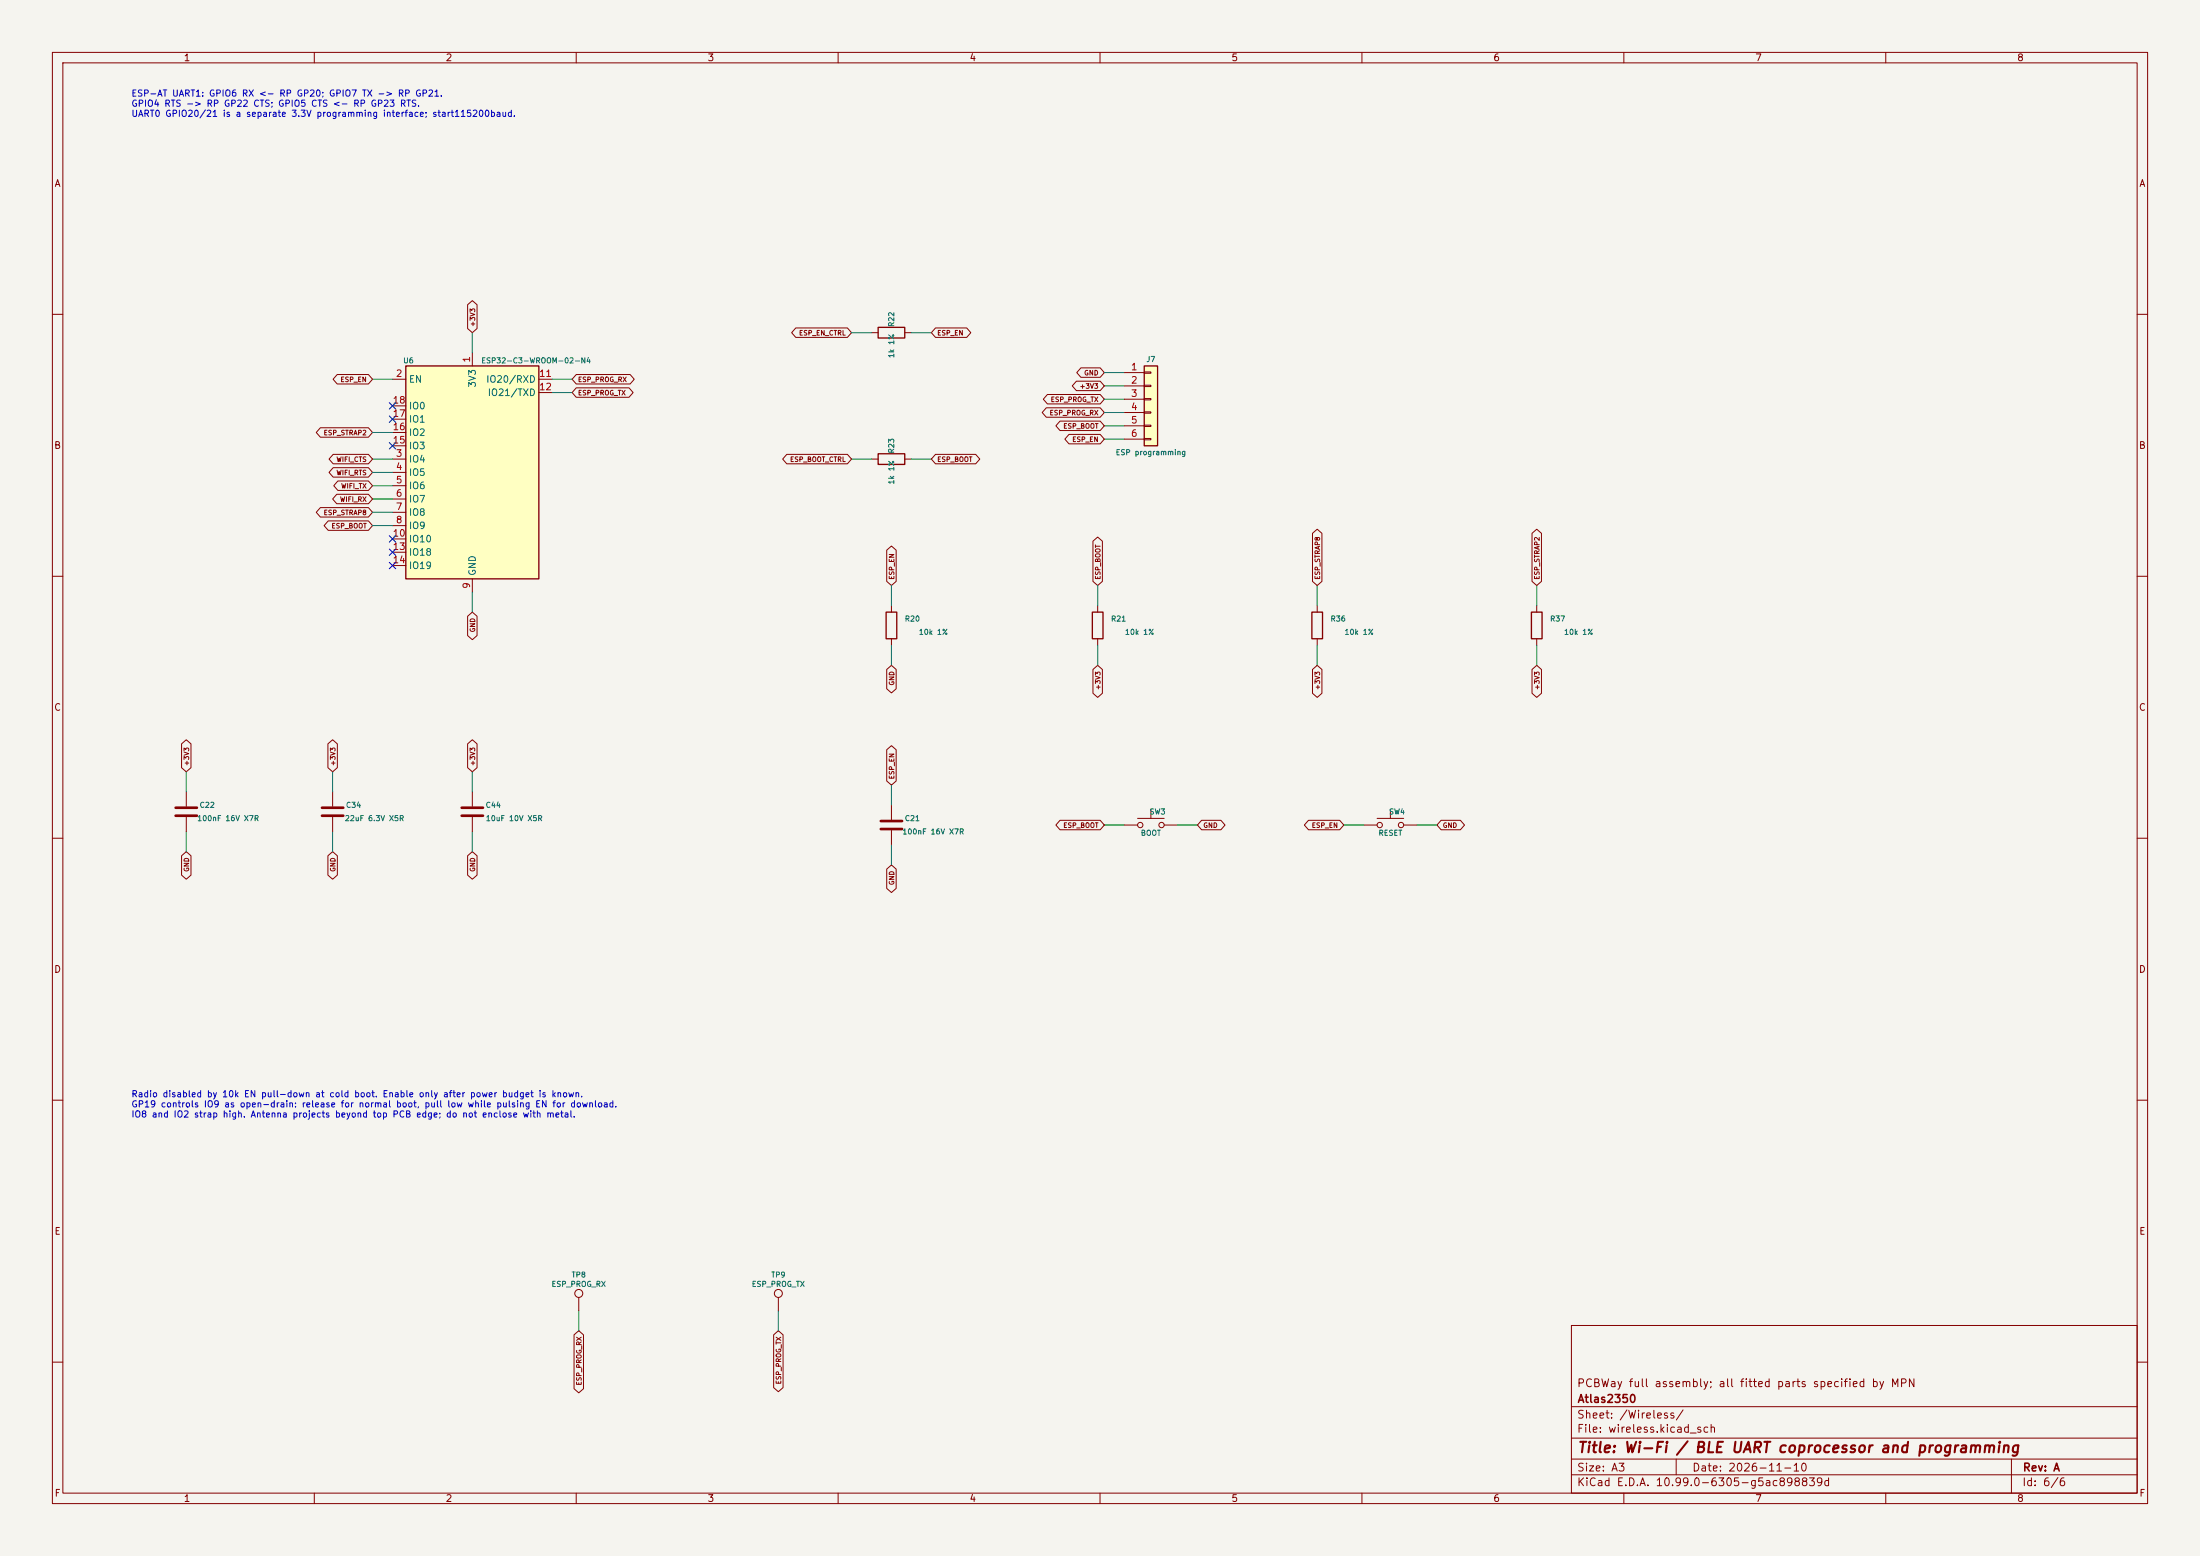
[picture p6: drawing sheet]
(kicad_sch (version 20250114) (generator "eeschema") (paper "A3")
    (title_block (title "Wi-Fi / BLE UART coprocessor and programming") (date "2026-11-10") (rev "A") (company "Atlas2350") (comment 1 "PCBWay full assembly; all fitted parts specified by MPN"))
    (lib_symbols (symbol "Atlas:Connector_Generic_Conn_01x06" (pin_names (offset 1.016) (hide yes)) (exclude_from_sim no) (in_bom yes) (on_board yes) (in_pos_files yes) (duplicate_pin_numbers_are_jumpers no) (property "Reference" "J" (at 0 7.62 0) (show_name no) (do_not_autoplace no) (effects (font (size 1.27 1.27)))) (property "Value" "Conn_01x06" (at 0 -10.16 0) (show_name no) (do_not_autoplace no) (effects (font (size 1.27 1.27)))) (property "Footprint" "" (at 0 0 0) (show_name no) (do_not_autoplace no) (hide yes) (effects (font (size 1.27 1.27)))) (property "Datasheet" "" (at 0 0 0) (show_name no) (do_not_autoplace no) (hide yes) (effects (font (size 1.27 1.27)))) (property "Description" "Generic connector, single row, 01x06, script generated (kicad-library-utils/schlib/autogen/connector/)" (at 0 0 0) (show_name no) (do_not_autoplace no) (hide yes) (effects (font (size 1.27 1.27)))) (property "ki_keywords" "connector" (at 0 0 0) (show_name no) (do_not_autoplace no) (hide yes) (effects (font (size 1.27 1.27)))) (property "ki_fp_filters" "Connector*:*_1x??_*" (at 0 0 0) (show_name no) (do_not_autoplace no) (hide yes) (effects (font (size 1.27 1.27)))) (symbol "Connector_Generic_Conn_01x06_1_1" (rectangle (start -1.27 6.35) (end 1.27 -8.89) (stroke (width 0.254) (type default)) (fill (type background))) (rectangle (start -1.27 5.207) (end 0 4.953) (stroke (width 0.1524) (type default)) (fill (type none))) (rectangle (start -1.27 2.667) (end 0 2.413) (stroke (width 0.1524) (type default)) (fill (type none))) (rectangle (start -1.27 0.127) (end 0 -0.127) (stroke (width 0.1524) (type default)) (fill (type none))) (rectangle (start -1.27 -2.413) (end 0 -2.667) (stroke (width 0.1524) (type default)) (fill (type none))) (rectangle (start -1.27 -4.953) (end 0 -5.207) (stroke (width 0.1524) (type default)) (fill (type none))) (rectangle (start -1.27 -7.493) (end 0 -7.747) (stroke (width 0.1524) (type default)) (fill (type none))) (pin passive line (at -5.08 5.08 0) (length 3.81) (name "Pin_1" (effects (font (size 1.27 1.27)))) (number "1" (effects (font (size 1.27 1.27))))) (pin passive line (at -5.08 2.54 0) (length 3.81) (name "Pin_2" (effects (font (size 1.27 1.27)))) (number "2" (effects (font (size 1.27 1.27))))) (pin passive line (at -5.08 0 0) (length 3.81) (name "Pin_3" (effects (font (size 1.27 1.27)))) (number "3" (effects (font (size 1.27 1.27))))) (pin passive line (at -5.08 -2.54 0) (length 3.81) (name "Pin_4" (effects (font (size 1.27 1.27)))) (number "4" (effects (font (size 1.27 1.27))))) (pin passive line (at -5.08 -5.08 0) (length 3.81) (name "Pin_5" (effects (font (size 1.27 1.27)))) (number "5" (effects (font (size 1.27 1.27))))) (pin passive line (at -5.08 -7.62 0) (length 3.81) (name "Pin_6" (effects (font (size 1.27 1.27)))) (number "6" (effects (font (size 1.27 1.27)))))) (embedded_fonts no))(symbol "Atlas:Connector_TestPoint" (pin_numbers (hide yes)) (pin_names (offset 0.762) (hide yes)) (exclude_from_sim no) (in_bom yes) (on_board yes) (in_pos_files yes) (duplicate_pin_numbers_are_jumpers no) (property "Reference" "TP" (at 0 6.858 0) (show_name no) (do_not_autoplace no) (effects (font (size 1.27 1.27)))) (property "Value" "TestPoint" (at 0 5.08 0) (show_name no) (do_not_autoplace no) (effects (font (size 1.27 1.27)))) (property "Footprint" "" (at 5.08 0 0) (show_name no) (do_not_autoplace no) (hide yes) (effects (font (size 1.27 1.27)))) (property "Datasheet" "" (at 5.08 0 0) (show_name no) (do_not_autoplace no) (hide yes) (effects (font (size 1.27 1.27)))) (property "Description" "test point" (at 0 0 0) (show_name no) (do_not_autoplace no) (hide yes) (effects (font (size 1.27 1.27)))) (property "ki_keywords" "test point tp" (at 0 0 0) (show_name no) (do_not_autoplace no) (hide yes) (effects (font (size 1.27 1.27)))) (property "ki_fp_filters" "Pin* Test*" (at 0 0 0) (show_name no) (do_not_autoplace no) (hide yes) (effects (font (size 1.27 1.27)))) (symbol "Connector_TestPoint_0_1" (circle (center 0 3.302) (radius 0.762) (stroke (width 0) (type default)) (fill (type none)))) (symbol "Connector_TestPoint_1_1" (pin passive line (at 0 0 90) (length 2.54) (name "1" (effects (font (size 1.27 1.27)))) (number "1" (effects (font (size 1.27 1.27)))))) (embedded_fonts no))(symbol "Atlas:Device_C" (pin_numbers (hide yes)) (pin_names (offset 0.254)) (exclude_from_sim no) (in_bom yes) (on_board yes) (in_pos_files yes) (duplicate_pin_numbers_are_jumpers no) (property "Reference" "C" (at 0.635 2.54 0) (show_name no) (do_not_autoplace no) (effects (font (size 1.27 1.27)) (justify left))) (property "Value" "C" (at 0.635 -2.54 0) (show_name no) (do_not_autoplace no) (effects (font (size 1.27 1.27)) (justify left))) (property "Footprint" "" (at 0.9652 -3.81 0) (show_name no) (do_not_autoplace no) (hide yes) (effects (font (size 1.27 1.27)))) (property "Datasheet" "" (at 0 0 0) (show_name no) (do_not_autoplace no) (hide yes) (effects (font (size 1.27 1.27)))) (property "Description" "Unpolarized capacitor" (at 0 0 0) (show_name no) (do_not_autoplace no) (hide yes) (effects (font (size 1.27 1.27)))) (property "ki_keywords" "cap capacitor" (at 0 0 0) (show_name no) (do_not_autoplace no) (hide yes) (effects (font (size 1.27 1.27)))) (property "ki_fp_filters" "C_*" (at 0 0 0) (show_name no) (do_not_autoplace no) (hide yes) (effects (font (size 1.27 1.27)))) (symbol "Device_C_0_1" (polyline (pts (xy -2.032 0.762) (xy 2.032 0.762)) (stroke (width 0.508) (type default)) (fill (type none))) (polyline (pts (xy -2.032 -0.762) (xy 2.032 -0.762)) (stroke (width 0.508) (type default)) (fill (type none)))) (symbol "Device_C_1_1" (pin passive line (at 0 3.81 270) (length 2.794) (name "" (effects (font (size 1.27 1.27)))) (number "1" (effects (font (size 1.27 1.27))))) (pin passive line (at 0 -3.81 90) (length 2.794) (name "" (effects (font (size 1.27 1.27)))) (number "2" (effects (font (size 1.27 1.27)))))) (embedded_fonts no))(symbol "Atlas:Device_R" (pin_numbers (hide yes)) (pin_names (offset 0)) (exclude_from_sim no) (in_bom yes) (on_board yes) (in_pos_files yes) (duplicate_pin_numbers_are_jumpers no) (property "Reference" "R" (at 2.032 0 90) (show_name no) (do_not_autoplace no) (effects (font (size 1.27 1.27)))) (property "Value" "R" (at 0 0 90) (show_name no) (do_not_autoplace no) (effects (font (size 1.27 1.27)))) (property "Footprint" "" (at -1.778 0 90) (show_name no) (do_not_autoplace no) (hide yes) (effects (font (size 1.27 1.27)))) (property "Datasheet" "" (at 0 0 0) (show_name no) (do_not_autoplace no) (hide yes) (effects (font (size 1.27 1.27)))) (property "Description" "Resistor" (at 0 0 0) (show_name no) (do_not_autoplace no) (hide yes) (effects (font (size 1.27 1.27)))) (property "ki_keywords" "R res resistor" (at 0 0 0) (show_name no) (do_not_autoplace no) (hide yes) (effects (font (size 1.27 1.27)))) (property "ki_fp_filters" "R_*" (at 0 0 0) (show_name no) (do_not_autoplace no) (hide yes) (effects (font (size 1.27 1.27)))) (symbol "Device_R_0_1" (rectangle (start -1.016 -2.54) (end 1.016 2.54) (stroke (width 0.254) (type default)) (fill (type none)))) (symbol "Device_R_1_1" (pin passive line (at 0 3.81 270) (length 1.27) (name "" (effects (font (size 1.27 1.27)))) (number "1" (effects (font (size 1.27 1.27))))) (pin passive line (at 0 -3.81 90) (length 1.27) (name "" (effects (font (size 1.27 1.27)))) (number "2" (effects (font (size 1.27 1.27)))))) (embedded_fonts no))(symbol "Atlas:RF_Module_ESP32-C3-WROOM-02" (exclude_from_sim no) (in_bom yes) (on_board yes) (in_pos_files yes) (duplicate_pin_numbers_are_jumpers no) (property "Reference" "U" (at -12.192 21.336 0) (show_name no) (do_not_autoplace no) (effects (font (size 1.27 1.27)))) (property "Value" "ESP32-C3-WROOM-02" (at 12.192 21.336 0) (show_name no) (do_not_autoplace no) (effects (font (size 1.27 1.27)))) (property "Footprint" "" (at 0 0.635 0) (show_name no) (do_not_autoplace no) (hide yes) (effects (font (size 1.27 1.27)))) (property "Datasheet" "https://www.espressif.com/sites/default/files/documentation/esp32-c3-wroom-02_datasheet_en.pdf" (at 0 0.635 0) (show_name no) (do_not_autoplace no) (hide yes) (effects (font (size 1.27 1.27)))) (property "Description" "802.11 b/g/n Wi­Fi and Bluetooth 5 module, ESP32­C3 SoC, RISC­V microprocessor, On-board antenna" (at 0 0.635 0) (show_name no) (do_not_autoplace no) (hide yes) (effects (font (size 1.27 1.27)))) (property "ki_keywords" "esp32 espressif WiFi Bluetooth LE" (at 0 0 0) (show_name no) (do_not_autoplace no) (hide yes) (effects (font (size 1.27 1.27)))) (property "ki_fp_filters" "ESP32?C3*WROOM?02*" (at 0 0 0) (show_name no) (do_not_autoplace no) (hide yes) (effects (font (size 1.27 1.27)))) (symbol "RF_Module_ESP32-C3-WROOM-02_1_1" (rectangle (start -12.7 20.32) (end 12.7 -20.32) (stroke (width 0.254) (type default)) (fill (type background))) (pin power_in line (at 0 22.86 270) (length 2.54) (name "3V3" (effects (font (size 1.27 1.27)))) (number "1" (effects (font (size 1.27 1.27))))) (pin input line (at -15.24 17.78 0) (length 2.54) (name "EN" (effects (font (size 1.27 1.27)))) (number "2" (effects (font (size 1.27 1.27))))) (pin bidirectional line (at -15.24 2.54 0) (length 2.54) (name "IO4" (effects (font (size 1.27 1.27)))) (number "3" (effects (font (size 1.27 1.27))))) (pin bidirectional line (at -15.24 0 0) (length 2.54) (name "IO5" (effects (font (size 1.27 1.27)))) (number "4" (effects (font (size 1.27 1.27))))) (pin bidirectional line (at -15.24 -2.54 0) (length 2.54) (name "IO6" (effects (font (size 1.27 1.27)))) (number "5" (effects (font (size 1.27 1.27))))) (pin bidirectional line (at -15.24 -5.08 0) (length 2.54) (name "IO7" (effects (font (size 1.27 1.27)))) (number "6" (effects (font (size 1.27 1.27))))) (pin bidirectional line (at -15.24 -7.62 0) (length 2.54) (name "IO8" (effects (font (size 1.27 1.27)))) (number "7" (effects (font (size 1.27 1.27))))) (pin bidirectional line (at -15.24 -10.16 0) (length 2.54) (name "IO9" (effects (font (size 1.27 1.27)))) (number "8" (effects (font (size 1.27 1.27))))) (pin power_in line (at 0 -22.86 90) (length 2.54) (name "GND" (effects (font (size 1.27 1.27)))) (number "9" (effects (font (size 1.27 1.27))))) (pin bidirectional line (at -15.24 -12.7 0) (length 2.54) (name "IO10" (effects (font (size 1.27 1.27)))) (number "10" (effects (font (size 1.27 1.27))))) (pin bidirectional line (at 15.24 17.78 180) (length 2.54) (name "IO20/RXD" (effects (font (size 1.27 1.27)))) (number "11" (effects (font (size 1.27 1.27))))) (pin bidirectional line (at 15.24 15.24 180) (length 2.54) (name "IO21/TXD" (effects (font (size 1.27 1.27)))) (number "12" (effects (font (size 1.27 1.27))))) (pin bidirectional line (at -15.24 -15.24 0) (length 2.54) (name "IO18" (effects (font (size 1.27 1.27)))) (number "13" (effects (font (size 1.27 1.27))))) (pin bidirectional line (at -15.24 -17.78 0) (length 2.54) (name "IO19" (effects (font (size 1.27 1.27)))) (number "14" (effects (font (size 1.27 1.27))))) (pin bidirectional line (at -15.24 5.08 0) (length 2.54) (name "IO3" (effects (font (size 1.27 1.27)))) (number "15" (effects (font (size 1.27 1.27))))) (pin bidirectional line (at -15.24 7.62 0) (length 2.54) (name "IO2" (effects (font (size 1.27 1.27)))) (number "16" (effects (font (size 1.27 1.27))))) (pin bidirectional line (at -15.24 10.16 0) (length 2.54) (name "IO1" (effects (font (size 1.27 1.27)))) (number "17" (effects (font (size 1.27 1.27))))) (pin bidirectional line (at -15.24 12.7 0) (length 2.54) (name "IO0" (effects (font (size 1.27 1.27)))) (number "18" (effects (font (size 1.27 1.27))))) (pin passive line (at 0 -22.86 90) (length 2.54) (hide yes) (name "GND" (effects (font (size 1.27 1.27)))) (number "19" (effects (font (size 1.27 1.27)))))) (embedded_fonts no))(symbol "Atlas:Switch_SW_Push" (pin_numbers (hide yes)) (pin_names (offset 1.016) (hide yes)) (exclude_from_sim no) (in_bom yes) (on_board yes) (in_pos_files yes) (duplicate_pin_numbers_are_jumpers no) (property "Reference" "SW" (at 1.27 2.54 0) (show_name no) (do_not_autoplace no) (effects (font (size 1.27 1.27)) (justify left))) (property "Value" "SW_Push" (at 0 -1.524 0) (show_name no) (do_not_autoplace no) (effects (font (size 1.27 1.27)))) (property "Footprint" "" (at 0 5.08 0) (show_name no) (do_not_autoplace no) (hide yes) (effects (font (size 1.27 1.27)))) (property "Datasheet" "" (at 0 5.08 0) (show_name no) (do_not_autoplace no) (hide yes) (effects (font (size 1.27 1.27)))) (property "Description" "Push button switch, generic, two pins" (at 0 0 0) (show_name no) (do_not_autoplace no) (hide yes) (effects (font (size 1.27 1.27)))) (property "ki_keywords" "switch normally-open pushbutton push-button" (at 0 0 0) (show_name no) (do_not_autoplace no) (hide yes) (effects (font (size 1.27 1.27)))) (symbol "Switch_SW_Push_0_1" (circle (center -2.032 0) (radius 0.508) (stroke (width 0) (type default)) (fill (type none))) (polyline (pts (xy 0 1.27) (xy 0 3.048)) (stroke (width 0) (type default)) (fill (type none))) (circle (center 2.032 0) (radius 0.508) (stroke (width 0) (type default)) (fill (type none))) (polyline (pts (xy 2.54 1.27) (xy -2.54 1.27)) (stroke (width 0) (type default)) (fill (type none))) (pin passive line (at -5.08 0 0) (length 2.54) (name "1" (effects (font (size 1.27 1.27)))) (number "1" (effects (font (size 1.27 1.27))))) (pin passive line (at 5.08 0 180) (length 2.54) (name "2" (effects (font (size 1.27 1.27)))) (number "2" (effects (font (size 1.27 1.27)))))) (embedded_fonts no)))(symbol (lib_id "Atlas:RF_Module_ESP32-C3-WROOM-02") (at 90.17 90.17 0) (unit 1) (in_bom yes) (on_board yes) (dnp no)
    (property "Reference" "U6" (at 77.9780 68.8340 0) (effects (font (size 1.0 1.0))))(property "Value" "ESP32-C3-WROOM-02-N4" (at 102.3620 68.8340 0) (effects (font (size 1.0 1.0))))(property "Footprint" "Atlas:RF_Module_ESP32-C3-WROOM-02" (at 90.1700 89.5350 0) (effects (font (size 1.0 1.0)) (hide yes)))(property "MPN" "ESP32-C3-WROOM-02-N4" (at 90.1700 90.1700 0) (effects (font (size 1.0 1.0)) (hide yes)))(property "Manufacturer" "Espressif Systems" (at 90.1700 90.1700 0) (effects (font (size 1.0 1.0)) (hide yes)))(property "Description" "4MB flash Wi-Fi 802.11b/g/n and BLE5 UART coprocessor" (at 90.1700 89.5350 0) (effects (font (size 1.0 1.0)) (hide yes)))(property "Datasheet" "https://www.espressif.com/sites/default/files/documentation/esp32-c3-wroom-02_datasheet_en.pdf" (at 90.1700 89.5350 0) (effects (font (size 1.0 1.0)) (hide yes))) (pin "1")(pin "2")(pin "3")(pin "4")(pin "5")(pin "6")(pin "7")(pin "8")(pin "9")(pin "10")(pin "11")(pin "12")(pin "13")(pin "14")(pin "15")(pin "16")(pin "17")(pin "18")(pin "19"))
(wire (pts (xy 90.1700 67.3100) (xy 90.1700 63.5000)) (stroke (width 0) (type default)))
(global_label "+3V3" (shape bidirectional) (at 90.1700 63.5000 90) (effects (font (size 0.9 0.9)) (justify left)) (property "Intersheetrefs" "${INTERSHEET_REFS}" (at 90.1700 63.5000 90) (effects (font (size 1.0 1.0)) (hide yes))))
(wire (pts (xy 74.9300 72.3900) (xy 71.1200 72.3900)) (stroke (width 0) (type default)))
(global_label "ESP_EN" (shape bidirectional) (at 71.1200 72.3900 180) (effects (font (size 0.9 0.9)) (justify right)) (property "Intersheetrefs" "${INTERSHEET_REFS}" (at 71.1200 72.3900 180) (effects (font (size 1.0 1.0)) (hide yes))))
(wire (pts (xy 74.9300 87.6300) (xy 71.1200 87.6300)) (stroke (width 0) (type default)))
(global_label "WIFI_CTS" (shape bidirectional) (at 71.1200 87.6300 180) (effects (font (size 0.9 0.9)) (justify right)) (property "Intersheetrefs" "${INTERSHEET_REFS}" (at 71.1200 87.6300 180) (effects (font (size 1.0 1.0)) (hide yes))))
(wire (pts (xy 74.9300 90.1700) (xy 71.1200 90.1700)) (stroke (width 0) (type default)))
(global_label "WIFI_RTS" (shape bidirectional) (at 71.1200 90.1700 180) (effects (font (size 0.9 0.9)) (justify right)) (property "Intersheetrefs" "${INTERSHEET_REFS}" (at 71.1200 90.1700 180) (effects (font (size 1.0 1.0)) (hide yes))))
(wire (pts (xy 74.9300 92.7100) (xy 71.1200 92.7100)) (stroke (width 0) (type default)))
(global_label "WIFI_TX" (shape bidirectional) (at 71.1200 92.7100 180) (effects (font (size 0.9 0.9)) (justify right)) (property "Intersheetrefs" "${INTERSHEET_REFS}" (at 71.1200 92.7100 180) (effects (font (size 1.0 1.0)) (hide yes))))
(wire (pts (xy 74.9300 95.2500) (xy 71.1200 95.2500)) (stroke (width 0) (type default)))
(global_label "WIFI_RX" (shape bidirectional) (at 71.1200 95.2500 180) (effects (font (size 0.9 0.9)) (justify right)) (property "Intersheetrefs" "${INTERSHEET_REFS}" (at 71.1200 95.2500 180) (effects (font (size 1.0 1.0)) (hide yes))))
(wire (pts (xy 74.9300 97.7900) (xy 71.1200 97.7900)) (stroke (width 0) (type default)))
(global_label "ESP_STRAP8" (shape bidirectional) (at 71.1200 97.7900 180) (effects (font (size 0.9 0.9)) (justify right)) (property "Intersheetrefs" "${INTERSHEET_REFS}" (at 71.1200 97.7900 180) (effects (font (size 1.0 1.0)) (hide yes))))
(wire (pts (xy 74.9300 100.3300) (xy 71.1200 100.3300)) (stroke (width 0) (type default)))
(global_label "ESP_BOOT" (shape bidirectional) (at 71.1200 100.3300 180) (effects (font (size 0.9 0.9)) (justify right)) (property "Intersheetrefs" "${INTERSHEET_REFS}" (at 71.1200 100.3300 180) (effects (font (size 1.0 1.0)) (hide yes))))
(wire (pts (xy 90.1700 113.0300) (xy 90.1700 116.8400)) (stroke (width 0) (type default)))
(global_label "GND" (shape bidirectional) (at 90.1700 116.8400 270) (effects (font (size 0.9 0.9)) (justify right)) (property "Intersheetrefs" "${INTERSHEET_REFS}" (at 90.1700 116.8400 270) (effects (font (size 1.0 1.0)) (hide yes))))
(no_connect (at 74.93 102.87))
(wire (pts (xy 105.4100 72.3900) (xy 109.2200 72.3900)) (stroke (width 0) (type default)))
(global_label "ESP_PROG_RX" (shape bidirectional) (at 109.2200 72.3900 0) (effects (font (size 0.9 0.9)) (justify left)) (property "Intersheetrefs" "${INTERSHEET_REFS}" (at 109.2200 72.3900 0) (effects (font (size 1.0 1.0)) (hide yes))))
(wire (pts (xy 105.4100 74.9300) (xy 109.2200 74.9300)) (stroke (width 0) (type default)))
(global_label "ESP_PROG_TX" (shape bidirectional) (at 109.2200 74.9300 0) (effects (font (size 0.9 0.9)) (justify left)) (property "Intersheetrefs" "${INTERSHEET_REFS}" (at 109.2200 74.9300 0) (effects (font (size 1.0 1.0)) (hide yes))))
(no_connect (at 74.93 105.41))
(no_connect (at 74.93 107.95))
(no_connect (at 74.93 85.09))
(wire (pts (xy 74.9300 82.5500) (xy 71.1200 82.5500)) (stroke (width 0) (type default)))
(global_label "ESP_STRAP2" (shape bidirectional) (at 71.1200 82.5500 180) (effects (font (size 0.9 0.9)) (justify right)) (property "Intersheetrefs" "${INTERSHEET_REFS}" (at 71.1200 82.5500 180) (effects (font (size 1.0 1.0)) (hide yes))))
(no_connect (at 74.93 80.01))
(no_connect (at 74.93 77.47))
(symbol (lib_id "Atlas:Connector_Generic_Conn_01x06") (at 219.71 76.2 0) (unit 1) (in_bom yes) (on_board yes) (dnp no)
    (property "Reference" "J7" (at 219.7100 68.5800 0) (effects (font (size 1.0 1.0))))(property "Value" "ESP programming" (at 219.7100 86.3600 0) (effects (font (size 1.0 1.0))))(property "Footprint" "Atlas:Connector_PinHeader_2.54mm_PinHeader_1x06_P2.54mm_Vertical" (at 219.7100 76.2000 0) (effects (font (size 1.0 1.0)) (hide yes)))(property "MPN" "TSW-106-07-G-S" (at 219.7100 76.2000 0) (effects (font (size 1.0 1.0)) (hide yes)))(property "Manufacturer" "Samtec" (at 219.7100 76.2000 0) (effects (font (size 1.0 1.0)) (hide yes)))(property "Description" "3.3V UART0 flashing header; never connect a 5V UART" (at 219.7100 76.2000 0) (effects (font (size 1.0 1.0)) (hide yes)))(property "Datasheet" "" (at 219.7100 76.2000 0) (effects (font (size 1.0 1.0)) (hide yes))) (pin "1")(pin "2")(pin "3")(pin "4")(pin "5")(pin "6"))
(wire (pts (xy 214.6300 71.1200) (xy 210.8200 71.1200)) (stroke (width 0) (type default)))
(global_label "GND" (shape bidirectional) (at 210.8200 71.1200 180) (effects (font (size 0.9 0.9)) (justify right)) (property "Intersheetrefs" "${INTERSHEET_REFS}" (at 210.8200 71.1200 180) (effects (font (size 1.0 1.0)) (hide yes))))
(wire (pts (xy 214.6300 73.6600) (xy 210.8200 73.6600)) (stroke (width 0) (type default)))
(global_label "+3V3" (shape bidirectional) (at 210.8200 73.6600 180) (effects (font (size 0.9 0.9)) (justify right)) (property "Intersheetrefs" "${INTERSHEET_REFS}" (at 210.8200 73.6600 180) (effects (font (size 1.0 1.0)) (hide yes))))
(wire (pts (xy 214.6300 76.2000) (xy 210.8200 76.2000)) (stroke (width 0) (type default)))
(global_label "ESP_PROG_TX" (shape bidirectional) (at 210.8200 76.2000 180) (effects (font (size 0.9 0.9)) (justify right)) (property "Intersheetrefs" "${INTERSHEET_REFS}" (at 210.8200 76.2000 180) (effects (font (size 1.0 1.0)) (hide yes))))
(wire (pts (xy 214.6300 78.7400) (xy 210.8200 78.7400)) (stroke (width 0) (type default)))
(global_label "ESP_PROG_RX" (shape bidirectional) (at 210.8200 78.7400 180) (effects (font (size 0.9 0.9)) (justify right)) (property "Intersheetrefs" "${INTERSHEET_REFS}" (at 210.8200 78.7400 180) (effects (font (size 1.0 1.0)) (hide yes))))
(wire (pts (xy 214.6300 81.2800) (xy 210.8200 81.2800)) (stroke (width 0) (type default)))
(global_label "ESP_BOOT" (shape bidirectional) (at 210.8200 81.2800 180) (effects (font (size 0.9 0.9)) (justify right)) (property "Intersheetrefs" "${INTERSHEET_REFS}" (at 210.8200 81.2800 180) (effects (font (size 1.0 1.0)) (hide yes))))
(wire (pts (xy 214.6300 83.8200) (xy 210.8200 83.8200)) (stroke (width 0) (type default)))
(global_label "ESP_EN" (shape bidirectional) (at 210.8200 83.8200 180) (effects (font (size 0.9 0.9)) (justify right)) (property "Intersheetrefs" "${INTERSHEET_REFS}" (at 210.8200 83.8200 180) (effects (font (size 1.0 1.0)) (hide yes))))
(symbol (lib_id "Atlas:Device_R") (at 170.18 119.38 0) (unit 1) (in_bom yes) (on_board yes) (dnp no)
    (property "Reference" "R20" (at 174.1800 118.1100 0) (effects (font (size 1.0 1.0))))(property "Value" "10k 1%" (at 178.1800 120.6500 0) (effects (font (size 1.0 1.0))))(property "Footprint" "Atlas:Resistor_SMD_R_0402_1005Metric" (at 168.4020 119.3800 0) (effects (font (size 1.0 1.0)) (hide yes)))(property "MPN" "RC0402FR-0710KL" (at 170.1800 119.3800 0) (effects (font (size 1.0 1.0)) (hide yes)))(property "Manufacturer" "Yageo" (at 170.1800 119.3800 0) (effects (font (size 1.0 1.0)) (hide yes)))(property "Description" "" (at 170.1800 119.3800 0) (effects (font (size 1.0 1.0)) (hide yes)))(property "Datasheet" "" (at 170.1800 119.3800 0) (effects (font (size 1.0 1.0)) (hide yes))) (pin "1")(pin "2"))
(wire (pts (xy 170.1800 115.5700) (xy 170.1800 111.7600)) (stroke (width 0) (type default)))
(global_label "ESP_EN" (shape bidirectional) (at 170.1800 111.7600 90) (effects (font (size 0.9 0.9)) (justify left)) (property "Intersheetrefs" "${INTERSHEET_REFS}" (at 170.1800 111.7600 90) (effects (font (size 1.0 1.0)) (hide yes))))
(wire (pts (xy 170.1800 123.1900) (xy 170.1800 127.0000)) (stroke (width 0) (type default)))
(global_label "GND" (shape bidirectional) (at 170.1800 127.0000 270) (effects (font (size 0.9 0.9)) (justify right)) (property "Intersheetrefs" "${INTERSHEET_REFS}" (at 170.1800 127.0000 270) (effects (font (size 1.0 1.0)) (hide yes))))
(symbol (lib_id "Atlas:Device_R") (at 209.55 119.38 0) (unit 1) (in_bom yes) (on_board yes) (dnp no)
    (property "Reference" "R21" (at 213.5500 118.1100 0) (effects (font (size 1.0 1.0))))(property "Value" "10k 1%" (at 217.5500 120.6500 0) (effects (font (size 1.0 1.0))))(property "Footprint" "Atlas:Resistor_SMD_R_0402_1005Metric" (at 207.7720 119.3800 0) (effects (font (size 1.0 1.0)) (hide yes)))(property "MPN" "RC0402FR-0710KL" (at 209.5500 119.3800 0) (effects (font (size 1.0 1.0)) (hide yes)))(property "Manufacturer" "Yageo" (at 209.5500 119.3800 0) (effects (font (size 1.0 1.0)) (hide yes)))(property "Description" "" (at 209.5500 119.3800 0) (effects (font (size 1.0 1.0)) (hide yes)))(property "Datasheet" "" (at 209.5500 119.3800 0) (effects (font (size 1.0 1.0)) (hide yes))) (pin "1")(pin "2"))
(wire (pts (xy 209.5500 115.5700) (xy 209.5500 111.7600)) (stroke (width 0) (type default)))
(global_label "ESP_BOOT" (shape bidirectional) (at 209.5500 111.7600 90) (effects (font (size 0.9 0.9)) (justify left)) (property "Intersheetrefs" "${INTERSHEET_REFS}" (at 209.5500 111.7600 90) (effects (font (size 1.0 1.0)) (hide yes))))
(wire (pts (xy 209.5500 123.1900) (xy 209.5500 127.0000)) (stroke (width 0) (type default)))
(global_label "+3V3" (shape bidirectional) (at 209.5500 127.0000 270) (effects (font (size 0.9 0.9)) (justify right)) (property "Intersheetrefs" "${INTERSHEET_REFS}" (at 209.5500 127.0000 270) (effects (font (size 1.0 1.0)) (hide yes))))
(symbol (lib_id "Atlas:Device_R") (at 170.18 63.5 90) (unit 1) (in_bom yes) (on_board yes) (dnp no)
    (property "Reference" "R22" (at 170.1800 60.9600 0) (effects (font (size 1.0 1.0))))(property "Value" "1k 1%" (at 170.1800 66.0400 0) (effects (font (size 1.0 1.0))))(property "Footprint" "Atlas:Resistor_SMD_R_0402_1005Metric" (at 170.1800 65.2780 0) (effects (font (size 1.0 1.0)) (hide yes)))(property "MPN" "RC0402FR-071KL" (at 170.1800 63.5000 0) (effects (font (size 1.0 1.0)) (hide yes)))(property "Manufacturer" "Yageo" (at 170.1800 63.5000 0) (effects (font (size 1.0 1.0)) (hide yes)))(property "Description" "" (at 170.1800 63.5000 0) (effects (font (size 1.0 1.0)) (hide yes)))(property "Datasheet" "" (at 170.1800 63.5000 0) (effects (font (size 1.0 1.0)) (hide yes))) (pin "1")(pin "2"))
(wire (pts (xy 166.3700 63.5000) (xy 162.5600 63.5000)) (stroke (width 0) (type default)))
(global_label "ESP_EN_CTRL" (shape bidirectional) (at 162.5600 63.5000 180) (effects (font (size 0.9 0.9)) (justify right)) (property "Intersheetrefs" "${INTERSHEET_REFS}" (at 162.5600 63.5000 180) (effects (font (size 1.0 1.0)) (hide yes))))
(wire (pts (xy 173.9900 63.5000) (xy 177.8000 63.5000)) (stroke (width 0) (type default)))
(global_label "ESP_EN" (shape bidirectional) (at 177.8000 63.5000 0) (effects (font (size 0.9 0.9)) (justify left)) (property "Intersheetrefs" "${INTERSHEET_REFS}" (at 177.8000 63.5000 0) (effects (font (size 1.0 1.0)) (hide yes))))
(symbol (lib_id "Atlas:Device_R") (at 170.18 87.63 90) (unit 1) (in_bom yes) (on_board yes) (dnp no)
    (property "Reference" "R23" (at 170.1800 85.0900 0) (effects (font (size 1.0 1.0))))(property "Value" "1k 1%" (at 170.1800 90.1700 0) (effects (font (size 1.0 1.0))))(property "Footprint" "Atlas:Resistor_SMD_R_0402_1005Metric" (at 170.1800 89.4080 0) (effects (font (size 1.0 1.0)) (hide yes)))(property "MPN" "RC0402FR-071KL" (at 170.1800 87.6300 0) (effects (font (size 1.0 1.0)) (hide yes)))(property "Manufacturer" "Yageo" (at 170.1800 87.6300 0) (effects (font (size 1.0 1.0)) (hide yes)))(property "Description" "" (at 170.1800 87.6300 0) (effects (font (size 1.0 1.0)) (hide yes)))(property "Datasheet" "" (at 170.1800 87.6300 0) (effects (font (size 1.0 1.0)) (hide yes))) (pin "1")(pin "2"))
(wire (pts (xy 166.3700 87.6300) (xy 162.5600 87.6300)) (stroke (width 0) (type default)))
(global_label "ESP_BOOT_CTRL" (shape bidirectional) (at 162.5600 87.6300 180) (effects (font (size 0.9 0.9)) (justify right)) (property "Intersheetrefs" "${INTERSHEET_REFS}" (at 162.5600 87.6300 180) (effects (font (size 1.0 1.0)) (hide yes))))
(wire (pts (xy 173.9900 87.6300) (xy 177.8000 87.6300)) (stroke (width 0) (type default)))
(global_label "ESP_BOOT" (shape bidirectional) (at 177.8000 87.6300 0) (effects (font (size 0.9 0.9)) (justify left)) (property "Intersheetrefs" "${INTERSHEET_REFS}" (at 177.8000 87.6300 0) (effects (font (size 1.0 1.0)) (hide yes))))
(symbol (lib_id "Atlas:Device_R") (at 251.46 119.38 0) (unit 1) (in_bom yes) (on_board yes) (dnp no)
    (property "Reference" "R36" (at 255.4600 118.1100 0) (effects (font (size 1.0 1.0))))(property "Value" "10k 1%" (at 259.4600 120.6500 0) (effects (font (size 1.0 1.0))))(property "Footprint" "Atlas:Resistor_SMD_R_0402_1005Metric" (at 249.6820 119.3800 0) (effects (font (size 1.0 1.0)) (hide yes)))(property "MPN" "RC0402FR-0710KL" (at 251.4600 119.3800 0) (effects (font (size 1.0 1.0)) (hide yes)))(property "Manufacturer" "Yageo" (at 251.4600 119.3800 0) (effects (font (size 1.0 1.0)) (hide yes)))(property "Description" "" (at 251.4600 119.3800 0) (effects (font (size 1.0 1.0)) (hide yes)))(property "Datasheet" "" (at 251.4600 119.3800 0) (effects (font (size 1.0 1.0)) (hide yes))) (pin "1")(pin "2"))
(wire (pts (xy 251.4600 115.5700) (xy 251.4600 111.7600)) (stroke (width 0) (type default)))
(global_label "ESP_STRAP8" (shape bidirectional) (at 251.4600 111.7600 90) (effects (font (size 0.9 0.9)) (justify left)) (property "Intersheetrefs" "${INTERSHEET_REFS}" (at 251.4600 111.7600 90) (effects (font (size 1.0 1.0)) (hide yes))))
(wire (pts (xy 251.4600 123.1900) (xy 251.4600 127.0000)) (stroke (width 0) (type default)))
(global_label "+3V3" (shape bidirectional) (at 251.4600 127.0000 270) (effects (font (size 0.9 0.9)) (justify right)) (property "Intersheetrefs" "${INTERSHEET_REFS}" (at 251.4600 127.0000 270) (effects (font (size 1.0 1.0)) (hide yes))))
(symbol (lib_id "Atlas:Device_R") (at 293.37 119.38 0) (unit 1) (in_bom yes) (on_board yes) (dnp no)
    (property "Reference" "R37" (at 297.3700 118.1100 0) (effects (font (size 1.0 1.0))))(property "Value" "10k 1%" (at 301.3700 120.6500 0) (effects (font (size 1.0 1.0))))(property "Footprint" "Atlas:Resistor_SMD_R_0402_1005Metric" (at 291.5920 119.3800 0) (effects (font (size 1.0 1.0)) (hide yes)))(property "MPN" "RC0402FR-0710KL" (at 293.3700 119.3800 0) (effects (font (size 1.0 1.0)) (hide yes)))(property "Manufacturer" "Yageo" (at 293.3700 119.3800 0) (effects (font (size 1.0 1.0)) (hide yes)))(property "Description" "" (at 293.3700 119.3800 0) (effects (font (size 1.0 1.0)) (hide yes)))(property "Datasheet" "" (at 293.3700 119.3800 0) (effects (font (size 1.0 1.0)) (hide yes))) (pin "1")(pin "2"))
(wire (pts (xy 293.3700 115.5700) (xy 293.3700 111.7600)) (stroke (width 0) (type default)))
(global_label "ESP_STRAP2" (shape bidirectional) (at 293.3700 111.7600 90) (effects (font (size 0.9 0.9)) (justify left)) (property "Intersheetrefs" "${INTERSHEET_REFS}" (at 293.3700 111.7600 90) (effects (font (size 1.0 1.0)) (hide yes))))
(wire (pts (xy 293.3700 123.1900) (xy 293.3700 127.0000)) (stroke (width 0) (type default)))
(global_label "+3V3" (shape bidirectional) (at 293.3700 127.0000 270) (effects (font (size 0.9 0.9)) (justify right)) (property "Intersheetrefs" "${INTERSHEET_REFS}" (at 293.3700 127.0000 270) (effects (font (size 1.0 1.0)) (hide yes))))
(symbol (lib_id "Atlas:Device_C") (at 170.18 157.48 0) (unit 1) (in_bom yes) (on_board yes) (dnp no)
    (property "Reference" "C21" (at 174.1800 156.2100 0) (effects (font (size 1.0 1.0))))(property "Value" "100nF 16V X7R" (at 178.1800 158.7500 0) (effects (font (size 1.0 1.0))))(property "Footprint" "Atlas:Capacitor_SMD_C_0402_1005Metric" (at 171.1452 161.2900 0) (effects (font (size 1.0 1.0)) (hide yes)))(property "MPN" "GRM155R71C104KA88D" (at 170.1800 157.4800 0) (effects (font (size 1.0 1.0)) (hide yes)))(property "Manufacturer" "Murata" (at 170.1800 157.4800 0) (effects (font (size 1.0 1.0)) (hide yes)))(property "Description" "" (at 170.1800 157.4800 0) (effects (font (size 1.0 1.0)) (hide yes)))(property "Datasheet" "" (at 170.1800 157.4800 0) (effects (font (size 1.0 1.0)) (hide yes))) (pin "1")(pin "2"))
(wire (pts (xy 170.1800 153.6700) (xy 170.1800 149.8600)) (stroke (width 0) (type default)))
(global_label "ESP_EN" (shape bidirectional) (at 170.1800 149.8600 90) (effects (font (size 0.9 0.9)) (justify left)) (property "Intersheetrefs" "${INTERSHEET_REFS}" (at 170.1800 149.8600 90) (effects (font (size 1.0 1.0)) (hide yes))))
(wire (pts (xy 170.1800 161.2900) (xy 170.1800 165.1000)) (stroke (width 0) (type default)))
(global_label "GND" (shape bidirectional) (at 170.1800 165.1000 270) (effects (font (size 0.9 0.9)) (justify right)) (property "Intersheetrefs" "${INTERSHEET_REFS}" (at 170.1800 165.1000 270) (effects (font (size 1.0 1.0)) (hide yes))))
(symbol (lib_id "Atlas:Device_C") (at 35.56 154.94 0) (unit 1) (in_bom yes) (on_board yes) (dnp no)
    (property "Reference" "C22" (at 39.5600 153.6700 0) (effects (font (size 1.0 1.0))))(property "Value" "100nF 16V X7R" (at 43.5600 156.2100 0) (effects (font (size 1.0 1.0))))(property "Footprint" "Atlas:Capacitor_SMD_C_0402_1005Metric" (at 36.5252 158.7500 0) (effects (font (size 1.0 1.0)) (hide yes)))(property "MPN" "GRM155R71C104KA88D" (at 35.5600 154.9400 0) (effects (font (size 1.0 1.0)) (hide yes)))(property "Manufacturer" "Murata" (at 35.5600 154.9400 0) (effects (font (size 1.0 1.0)) (hide yes)))(property "Description" "" (at 35.5600 154.9400 0) (effects (font (size 1.0 1.0)) (hide yes)))(property "Datasheet" "" (at 35.5600 154.9400 0) (effects (font (size 1.0 1.0)) (hide yes))) (pin "1")(pin "2"))
(wire (pts (xy 35.5600 151.1300) (xy 35.5600 147.3200)) (stroke (width 0) (type default)))
(global_label "+3V3" (shape bidirectional) (at 35.5600 147.3200 90) (effects (font (size 0.9 0.9)) (justify left)) (property "Intersheetrefs" "${INTERSHEET_REFS}" (at 35.5600 147.3200 90) (effects (font (size 1.0 1.0)) (hide yes))))
(wire (pts (xy 35.5600 158.7500) (xy 35.5600 162.5600)) (stroke (width 0) (type default)))
(global_label "GND" (shape bidirectional) (at 35.5600 162.5600 270) (effects (font (size 0.9 0.9)) (justify right)) (property "Intersheetrefs" "${INTERSHEET_REFS}" (at 35.5600 162.5600 270) (effects (font (size 1.0 1.0)) (hide yes))))
(symbol (lib_id "Atlas:Device_C") (at 63.5 154.94 0) (unit 1) (in_bom yes) (on_board yes) (dnp no)
    (property "Reference" "C34" (at 67.5000 153.6700 0) (effects (font (size 1.0 1.0))))(property "Value" "22uF 6.3V X5R" (at 71.5000 156.2100 0) (effects (font (size 1.0 1.0))))(property "Footprint" "Atlas:Capacitor_SMD_C_0805_2012Metric" (at 64.4652 158.7500 0) (effects (font (size 1.0 1.0)) (hide yes)))(property "MPN" "GRM21BR60J226ME39L" (at 63.5000 154.9400 0) (effects (font (size 1.0 1.0)) (hide yes)))(property "Manufacturer" "Murata" (at 63.5000 154.9400 0) (effects (font (size 1.0 1.0)) (hide yes)))(property "Description" "" (at 63.5000 154.9400 0) (effects (font (size 1.0 1.0)) (hide yes)))(property "Datasheet" "" (at 63.5000 154.9400 0) (effects (font (size 1.0 1.0)) (hide yes))) (pin "1")(pin "2"))
(wire (pts (xy 63.5000 151.1300) (xy 63.5000 147.3200)) (stroke (width 0) (type default)))
(global_label "+3V3" (shape bidirectional) (at 63.5000 147.3200 90) (effects (font (size 0.9 0.9)) (justify left)) (property "Intersheetrefs" "${INTERSHEET_REFS}" (at 63.5000 147.3200 90) (effects (font (size 1.0 1.0)) (hide yes))))
(wire (pts (xy 63.5000 158.7500) (xy 63.5000 162.5600)) (stroke (width 0) (type default)))
(global_label "GND" (shape bidirectional) (at 63.5000 162.5600 270) (effects (font (size 0.9 0.9)) (justify right)) (property "Intersheetrefs" "${INTERSHEET_REFS}" (at 63.5000 162.5600 270) (effects (font (size 1.0 1.0)) (hide yes))))
(symbol (lib_id "Atlas:Device_C") (at 90.17 154.94 0) (unit 1) (in_bom yes) (on_board yes) (dnp no)
    (property "Reference" "C44" (at 94.1700 153.6700 0) (effects (font (size 1.0 1.0))))(property "Value" "10uF 10V X5R" (at 98.1700 156.2100 0) (effects (font (size 1.0 1.0))))(property "Footprint" "Atlas:Capacitor_SMD_C_0805_2012Metric" (at 91.1352 158.7500 0) (effects (font (size 1.0 1.0)) (hide yes)))(property "MPN" "GRM21BR61A106KE19L" (at 90.1700 154.9400 0) (effects (font (size 1.0 1.0)) (hide yes)))(property "Manufacturer" "Murata" (at 90.1700 154.9400 0) (effects (font (size 1.0 1.0)) (hide yes)))(property "Description" "" (at 90.1700 154.9400 0) (effects (font (size 1.0 1.0)) (hide yes)))(property "Datasheet" "" (at 90.1700 154.9400 0) (effects (font (size 1.0 1.0)) (hide yes))) (pin "1")(pin "2"))
(wire (pts (xy 90.1700 151.1300) (xy 90.1700 147.3200)) (stroke (width 0) (type default)))
(global_label "+3V3" (shape bidirectional) (at 90.1700 147.3200 90) (effects (font (size 0.9 0.9)) (justify left)) (property "Intersheetrefs" "${INTERSHEET_REFS}" (at 90.1700 147.3200 90) (effects (font (size 1.0 1.0)) (hide yes))))
(wire (pts (xy 90.1700 158.7500) (xy 90.1700 162.5600)) (stroke (width 0) (type default)))
(global_label "GND" (shape bidirectional) (at 90.1700 162.5600 270) (effects (font (size 0.9 0.9)) (justify right)) (property "Intersheetrefs" "${INTERSHEET_REFS}" (at 90.1700 162.5600 270) (effects (font (size 1.0 1.0)) (hide yes))))
(symbol (lib_id "Atlas:Switch_SW_Push") (at 219.71 157.48 0) (unit 1) (in_bom yes) (on_board yes) (dnp no)
    (property "Reference" "SW3" (at 220.9800 154.9400 0) (effects (font (size 1.0 1.0))))(property "Value" "BOOT" (at 219.7100 159.0040 0) (effects (font (size 1.0 1.0))))(property "Footprint" "Atlas:Button_Switch_SMD_SW_SPST_TL3342" (at 219.7100 152.4000 0) (effects (font (size 1.0 1.0)) (hide yes)))(property "MPN" "TL3342F160QG" (at 219.7100 157.4800 0) (effects (font (size 1.0 1.0)) (hide yes)))(property "Manufacturer" "E-Switch" (at 219.7100 157.4800 0) (effects (font (size 1.0 1.0)) (hide yes)))(property "Description" "SMT normally-open tactile switch" (at 219.7100 157.4800 0) (effects (font (size 1.0 1.0)) (hide yes)))(property "Datasheet" "" (at 219.7100 152.4000 0) (effects (font (size 1.0 1.0)) (hide yes))) (pin "1")(pin "2"))
(wire (pts (xy 214.6300 157.4800) (xy 210.8200 157.4800)) (stroke (width 0) (type default)))
(global_label "ESP_BOOT" (shape bidirectional) (at 210.8200 157.4800 180) (effects (font (size 0.9 0.9)) (justify right)) (property "Intersheetrefs" "${INTERSHEET_REFS}" (at 210.8200 157.4800 180) (effects (font (size 1.0 1.0)) (hide yes))))
(wire (pts (xy 224.7900 157.4800) (xy 228.6000 157.4800)) (stroke (width 0) (type default)))
(global_label "GND" (shape bidirectional) (at 228.6000 157.4800 0) (effects (font (size 0.9 0.9)) (justify left)) (property "Intersheetrefs" "${INTERSHEET_REFS}" (at 228.6000 157.4800 0) (effects (font (size 1.0 1.0)) (hide yes))))
(symbol (lib_id "Atlas:Switch_SW_Push") (at 265.43 157.48 0) (unit 1) (in_bom yes) (on_board yes) (dnp no)
    (property "Reference" "SW4" (at 266.7000 154.9400 0) (effects (font (size 1.0 1.0))))(property "Value" "RESET" (at 265.4300 159.0040 0) (effects (font (size 1.0 1.0))))(property "Footprint" "Atlas:Button_Switch_SMD_SW_SPST_TL3342" (at 265.4300 152.4000 0) (effects (font (size 1.0 1.0)) (hide yes)))(property "MPN" "TL3342F160QG" (at 265.4300 157.4800 0) (effects (font (size 1.0 1.0)) (hide yes)))(property "Manufacturer" "E-Switch" (at 265.4300 157.4800 0) (effects (font (size 1.0 1.0)) (hide yes)))(property "Description" "SMT normally-open tactile switch" (at 265.4300 157.4800 0) (effects (font (size 1.0 1.0)) (hide yes)))(property "Datasheet" "" (at 265.4300 152.4000 0) (effects (font (size 1.0 1.0)) (hide yes))) (pin "1")(pin "2"))
(wire (pts (xy 260.3500 157.4800) (xy 256.5400 157.4800)) (stroke (width 0) (type default)))
(global_label "ESP_EN" (shape bidirectional) (at 256.5400 157.4800 180) (effects (font (size 0.9 0.9)) (justify right)) (property "Intersheetrefs" "${INTERSHEET_REFS}" (at 256.5400 157.4800 180) (effects (font (size 1.0 1.0)) (hide yes))))
(wire (pts (xy 270.5100 157.4800) (xy 274.3200 157.4800)) (stroke (width 0) (type default)))
(global_label "GND" (shape bidirectional) (at 274.3200 157.4800 0) (effects (font (size 0.9 0.9)) (justify left)) (property "Intersheetrefs" "${INTERSHEET_REFS}" (at 274.3200 157.4800 0) (effects (font (size 1.0 1.0)) (hide yes))))
(symbol (lib_id "Atlas:Connector_TestPoint") (at 110.49 250.19 0) (unit 1) (in_bom no) (on_board yes) (dnp no)
    (property "Reference" "TP8" (at 110.4900 243.3320 0) (effects (font (size 1.0 1.0))))(property "Value" "ESP_PROG_RX" (at 110.4900 245.1100 0) (effects (font (size 1.0 1.0))))(property "Footprint" "Atlas:TestPoint_TestPoint_Pad_D1.0mm" (at 115.5700 250.1900 0) (effects (font (size 1.0 1.0)) (hide yes)))(property "MPN" "" (at 110.4900 250.1900 0) (effects (font (size 1.0 1.0)) (hide yes)))(property "Manufacturer" "" (at 110.4900 250.1900 0) (effects (font (size 1.0 1.0)) (hide yes)))(property "Description" "Bare ENIG probe target; no assembled component" (at 110.4900 250.1900 0) (effects (font (size 1.0 1.0)) (hide yes)))(property "Datasheet" "" (at 115.5700 250.1900 0) (effects (font (size 1.0 1.0)) (hide yes))) (pin "1"))
(wire (pts (xy 110.4900 250.1900) (xy 110.4900 254.0000)) (stroke (width 0) (type default)))
(global_label "ESP_PROG_RX" (shape bidirectional) (at 110.4900 254.0000 270) (effects (font (size 0.9 0.9)) (justify right)) (property "Intersheetrefs" "${INTERSHEET_REFS}" (at 110.4900 254.0000 270) (effects (font (size 1.0 1.0)) (hide yes))))
(symbol (lib_id "Atlas:Connector_TestPoint") (at 148.59 250.19 0) (unit 1) (in_bom no) (on_board yes) (dnp no)
    (property "Reference" "TP9" (at 148.5900 243.3320 0) (effects (font (size 1.0 1.0))))(property "Value" "ESP_PROG_TX" (at 148.5900 245.1100 0) (effects (font (size 1.0 1.0))))(property "Footprint" "Atlas:TestPoint_TestPoint_Pad_D1.0mm" (at 153.6700 250.1900 0) (effects (font (size 1.0 1.0)) (hide yes)))(property "MPN" "" (at 148.5900 250.1900 0) (effects (font (size 1.0 1.0)) (hide yes)))(property "Manufacturer" "" (at 148.5900 250.1900 0) (effects (font (size 1.0 1.0)) (hide yes)))(property "Description" "Bare ENIG probe target; no assembled component" (at 148.5900 250.1900 0) (effects (font (size 1.0 1.0)) (hide yes)))(property "Datasheet" "" (at 153.6700 250.1900 0) (effects (font (size 1.0 1.0)) (hide yes))) (pin "1"))
(wire (pts (xy 148.5900 250.1900) (xy 148.5900 254.0000)) (stroke (width 0) (type default)))
(global_label "ESP_PROG_TX" (shape bidirectional) (at 148.5900 254.0000 270) (effects (font (size 0.9 0.9)) (justify right)) (property "Intersheetrefs" "${INTERSHEET_REFS}" (at 148.5900 254.0000 270) (effects (font (size 1.0 1.0)) (hide yes))))(text "ESP-AT UART1: GPIO6 RX <- RP GP20; GPIO7 TX -> RP GP21.\nGPIO4 RTS -> RP GP22 CTS; GPIO5 CTS <- RP GP23 RTS.\nUART0 GPIO20/21 is a separate 3.3V programming interface; start115200baud." (at 25 20 0) (effects (font (size 1.2 1.2)) (justify left)))
(text "Radio disabled by 10k EN pull-down at cold boot. Enable only after power budget is known.\nGP19 controls IO9 as open-drain: release for normal boot, pull low while pulsing EN for download.\nIO8 and IO2 strap high. Antenna projects beyond top PCB edge; do not enclose with metal." (at 25 211 0) (effects (font (size 1.2 1.2)) (justify left)))
(embedded_fonts no))
